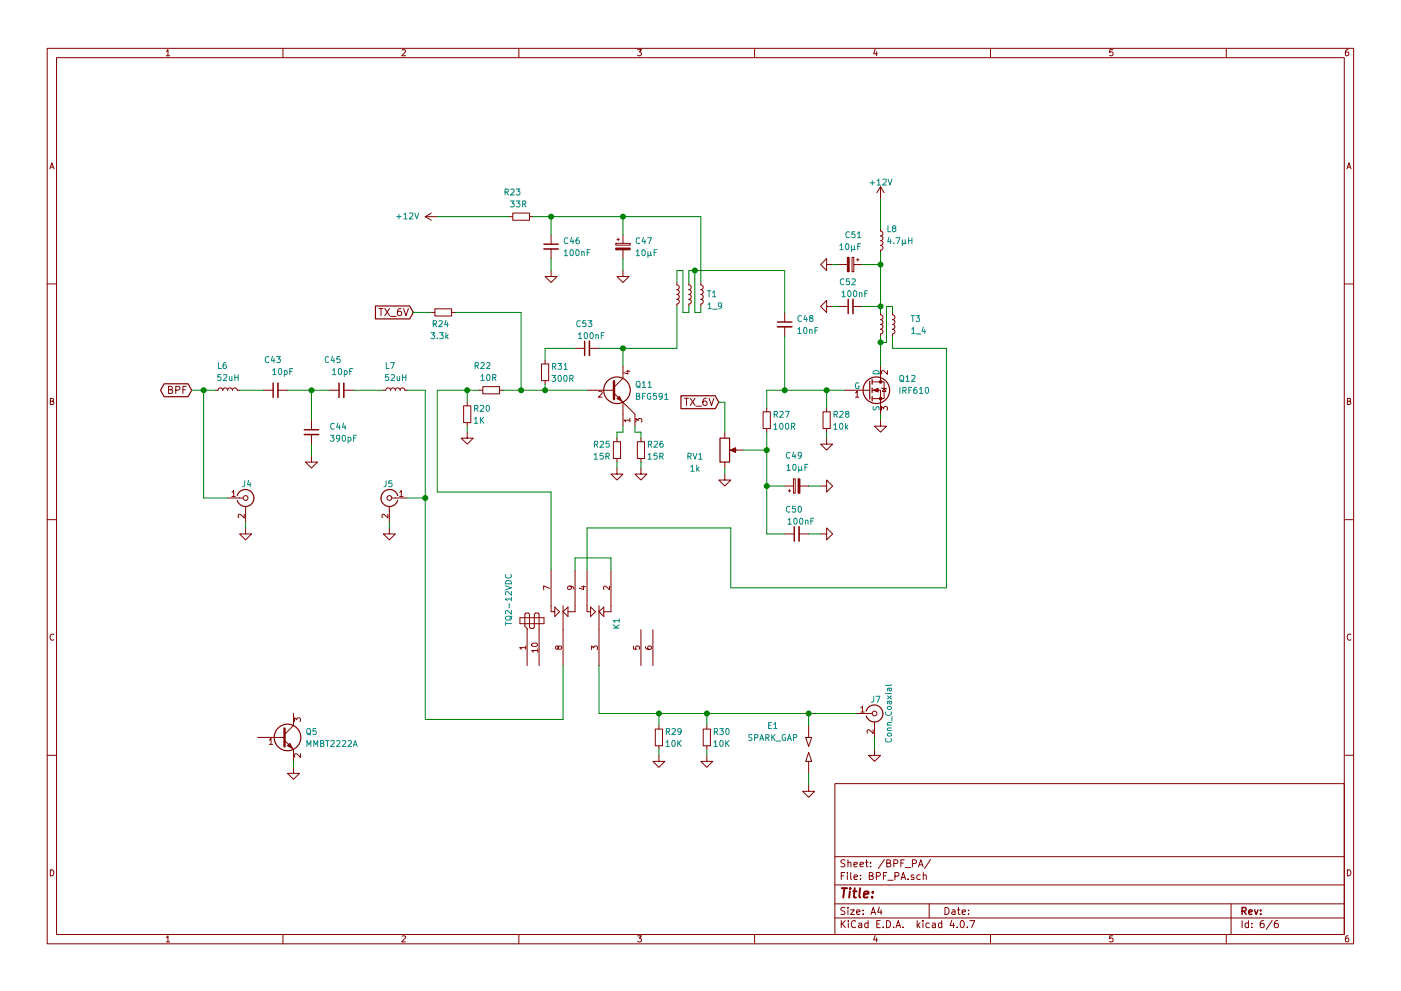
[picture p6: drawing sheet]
EESchema Schematic File Version 2
LIBS:DragonFly-rescue
LIBS:bee-rescue
LIBS:power
LIBS:device
LIBS:transistors
LIBS:conn
LIBS:linear
LIBS:regul
LIBS:74xx
LIBS:cmos4000
LIBS:adc-dac
LIBS:memory
LIBS:xilinx
LIBS:microcontrollers
LIBS:dsp
LIBS:microchip
LIBS:analog_switches
LIBS:motorola
LIBS:texas
LIBS:intel
LIBS:audio
LIBS:interface
LIBS:digital-audio
LIBS:philips
LIBS:display
LIBS:cypress
LIBS:siliconi
LIBS:opto
LIBS:atmel
LIBS:contrib
LIBS:valves
LIBS:ftdi
LIBS:DragonFly
LIBS:DragonFly-cache
EELAYER 25 0
EELAYER END
$Descr A4 11693 8268
encoding utf-8
Sheet 6 6
Title ""
Date ""
Rev ""
Comp ""
Comment1 ""
Comment2 ""
Comment3 ""
Comment4 ""
$EndDescr
$Comp
L L_Small L6
U 1 1
P 1900 3250
F 0 "L6" V 2100 3250 50  0000 L CNN
F 1 "52uH" V 2000 3150 50  0000 L CNN
F 2 "" H 1900 3250 50  0001 C CNN
F 3 "" H 1900 3250 50  0001 C CNN
	1    1900 3250
	0    -1   -1   0   
$EndComp
$Comp
L C_Small C43
U 1 1
P 2300 3250
F 0 "C43" V 2550 3200 50  0000 L CNN
F 1 "10pF" V 2450 3100 50  0000 L CNN
F 2 "DragonFly:C_1206_0603" H 2300 3250 50  0001 C CNN
F 3 "" H 2300 3250 50  0001 C CNN
	1    2300 3250
	0    -1   -1   0   
$EndComp
$Comp
L C_Small C45
U 1 1
P 2850 3250
F 0 "C45" V 3100 3250 50  0000 L CNN
F 1 "10pF" V 3000 3150 50  0000 L CNN
F 2 "DragonFly:C_1206_0603" H 2850 3250 50  0001 C CNN
F 3 "" H 2850 3250 50  0001 C CNN
	1    2850 3250
	0    -1   -1   0   
$EndComp
$Comp
L C_Small C44
U 1 1
P 2600 3600
F 0 "C44" H 2750 3650 50  0000 L CNN
F 1 "390pF" H 2750 3550 50  0000 L CNN
F 2 "DragonFly:C_1206_0603" H 2600 3600 50  0001 C CNN
F 3 "" H 2600 3600 50  0001 C CNN
	1    2600 3600
	1    0    0    -1  
$EndComp
$Comp
L L_Small L7
U 1 1
P 3300 3250
F 0 "L7" V 3500 3250 50  0000 L CNN
F 1 "52uH" V 3400 3150 50  0000 L CNN
F 2 "" H 3300 3250 50  0001 C CNN
F 3 "" H 3300 3250 50  0001 C CNN
	1    3300 3250
	0    -1   -1   0   
$EndComp
$Comp
L GND #PWR86
U 1 1
P 2600 3800
F 0 "#PWR86" H 2600 3550 50  0001 C CNN
F 1 "GND" H 2600 3650 50  0001 C CNN
F 2 "" H 2600 3800 50  0001 C CNN
F 3 "" H 2600 3800 50  0001 C CNN
	1    2600 3800
	1    0    0    -1  
$EndComp
Text GLabel 1600 3250 0    60   BiDi ~ 0
BPF
$Comp
L BFG591 Q11
U 1 1
P 5100 3250
F 0 "Q11" H 5300 3300 50  0000 L CNN
F 1 "BFG591" H 5300 3200 50  0000 L CNN
F 2 "TO_SOT_Packages_SMD:SOT-223" H 5300 3350 50  0001 C CNN
F 3 "" H 5100 3250 50  0001 C CNN
	1    5100 3250
	1    0    0    -1  
$EndComp
$Comp
L R_Small R24
U 1 1
P 3700 2600
F 0 "R24" V 3600 2550 50  0000 L CNN
F 1 "3.3k" V 3500 2550 50  0000 L CNN
F 2 "DragonFly:R_1206_0603" H 3700 2600 50  0001 C CNN
F 3 "" H 3700 2600 50  0001 C CNN
	1    3700 2600
	0    -1   -1   0   
$EndComp
Text GLabel 3450 2600 0    60   Input ~ 0
TX_6V
$Comp
L R_Small R22
U 1 1
P 4100 3250
F 0 "R22" V 4300 3250 50  0000 L CNN
F 1 "10R" V 4200 3200 50  0000 L CNN
F 2 "DragonFly:R_1206_0603" H 4100 3250 50  0001 C CNN
F 3 "" H 4100 3250 50  0001 C CNN
	1    4100 3250
	0    -1   -1   0   
$EndComp
$Comp
L R_Small R20
U 1 1
P 3900 3450
F 0 "R20" H 3950 3500 50  0000 L CNN
F 1 "1K" H 3950 3400 50  0000 L CNN
F 2 "" H 3900 3450 50  0001 C CNN
F 3 "" H 3900 3450 50  0001 C CNN
	1    3900 3450
	1    0    0    -1  
$EndComp
$Comp
L R_Small R26
U 1 1
P 5350 3750
F 0 "R26" H 5400 3800 50  0000 L CNN
F 1 "15R" H 5400 3700 50  0000 L CNN
F 2 "DragonFly:R_1206_0603" H 5350 3750 50  0001 C CNN
F 3 "" H 5350 3750 50  0001 C CNN
	1    5350 3750
	1    0    0    -1  
$EndComp
$Comp
L R_Small R25
U 1 1
P 5150 3750
F 0 "R25" H 4950 3800 50  0000 L CNN
F 1 "15R" H 4950 3700 50  0000 L CNN
F 2 "DragonFly:R_1206_0603" H 5150 3750 50  0001 C CNN
F 3 "" H 5150 3750 50  0001 C CNN
	1    5150 3750
	1    0    0    -1  
$EndComp
$Comp
L GND #PWR89
U 1 1
P 3900 3600
F 0 "#PWR89" H 3900 3350 50  0001 C CNN
F 1 "GND" H 3900 3450 50  0001 C CNN
F 2 "" H 3900 3600 50  0001 C CNN
F 3 "" H 3900 3600 50  0001 C CNN
	1    3900 3600
	1    0    0    -1  
$EndComp
$Comp
L GND #PWR91
U 1 1
P 5150 3900
F 0 "#PWR91" H 5150 3650 50  0001 C CNN
F 1 "GND" H 5150 3750 50  0001 C CNN
F 2 "" H 5150 3900 50  0001 C CNN
F 3 "" H 5150 3900 50  0001 C CNN
	1    5150 3900
	1    0    0    -1  
$EndComp
$Comp
L GND #PWR93
U 1 1
P 5350 3900
F 0 "#PWR93" H 5350 3650 50  0001 C CNN
F 1 "GND" H 5350 3750 50  0001 C CNN
F 2 "" H 5350 3900 50  0001 C CNN
F 3 "" H 5350 3900 50  0001 C CNN
	1    5350 3900
	1    0    0    -1  
$EndComp
$Comp
L TQ2-12VDC K1
U 1 1
P 4750 5150
F 0 "K1" H 4700 5550 50  0000 C CNN
F 1 "TQ2-12VDC" H 4900 4650 50  0000 C CNN
F 2 "DragonFly:Relay_DPDT_FRT5" H 4150 4500 50  0001 C CNN
F 3 "" H 4750 5150 50  0000 C CNN
	1    4750 5150
	0    1    -1   0   
$EndComp
$Comp
L 1_9 T1
U 1 1
P 5750 2450
F 0 "T1" H 5900 2450 50  0000 L CNN
F 1 "1_9" H 5900 2550 50  0000 L CNN
F 2 "" H 5650 2450 50  0000 C CNN
F 3 "" H 5650 2450 50  0000 C CNN
	1    5750 2450
	1    0    0    1   
$EndComp
$Comp
L CP_Small C47
U 1 1
P 5200 2050
F 0 "C47" H 5300 2100 50  0000 L CNN
F 1 "10µF" H 5300 2000 50  0000 L CNN
F 2 "Capacitors_THT:CP_Radial_D4.0mm_P2.00mm" H 5200 2050 50  0001 C CNN
F 3 "" H 5200 2050 50  0001 C CNN
	1    5200 2050
	1    0    0    -1  
$EndComp
$Comp
L C_Small C46
U 1 1
P 4600 2050
F 0 "C46" H 4700 2100 50  0000 L CNN
F 1 "100nF" H 4700 2000 50  0000 L CNN
F 2 "Capacitors_SMD:C_0603_HandSoldering" H 4600 2050 50  0001 C CNN
F 3 "" H 4600 2050 50  0001 C CNN
	1    4600 2050
	1    0    0    -1  
$EndComp
$Comp
L GND #PWR92
U 1 1
P 5200 2250
F 0 "#PWR92" H 5200 2000 50  0001 C CNN
F 1 "GND" H 5200 2100 50  0001 C CNN
F 2 "" H 5200 2250 50  0001 C CNN
F 3 "" H 5200 2250 50  0001 C CNN
	1    5200 2250
	1    0    0    -1  
$EndComp
$Comp
L GND #PWR90
U 1 1
P 4600 2250
F 0 "#PWR90" H 4600 2000 50  0001 C CNN
F 1 "GND" H 4600 2100 50  0001 C CNN
F 2 "" H 4600 2250 50  0001 C CNN
F 3 "" H 4600 2250 50  0001 C CNN
	1    4600 2250
	1    0    0    -1  
$EndComp
$Comp
L IRF540N Q12
U 1 1
P 7250 3250
F 0 "Q12" H 7500 3350 50  0000 L CNN
F 1 "IRF610" H 7500 3250 50  0000 L CNN
F 2 "TO_SOT_Packages_THT:TO-220-3_Horizontal" H 7500 3175 50  0001 L CIN
F 3 "" H 7250 3250 50  0001 L CNN
	1    7250 3250
	1    0    0    -1  
$EndComp
$Comp
L GND #PWR105
U 1 1
P 7350 3500
F 0 "#PWR105" H 7350 3250 50  0001 C CNN
F 1 "GND" H 7350 3350 50  0001 C CNN
F 2 "" H 7350 3500 50  0001 C CNN
F 3 "" H 7350 3500 50  0001 C CNN
	1    7350 3500
	1    0    0    -1  
$EndComp
$Comp
L C_Small C48
U 1 1
P 6550 2700
F 0 "C48" H 6650 2750 50  0000 L CNN
F 1 "10nF" H 6650 2650 50  0000 L CNN
F 2 "Capacitors_SMD:C_0603_HandSoldering" H 6550 2700 50  0001 C CNN
F 3 "" H 6550 2700 50  0001 C CNN
	1    6550 2700
	1    0    0    -1  
$EndComp
$Comp
L POT RV1
U 1 1
P 6050 3750
F 0 "RV1" H 5800 3700 50  0000 C CNN
F 1 "1k" H 5800 3600 50  0000 C CNN
F 2 "Potentiometers:Potentiometer_Trimmer_Bourns_3296W" H 6050 3750 50  0001 C CNN
F 3 "" H 6050 3750 50  0001 C CNN
	1    6050 3750
	1    0    0    -1  
$EndComp
Text GLabel 6000 3350 0    60   Input ~ 0
TX_6V
$Comp
L R_Small R27
U 1 1
P 6400 3500
F 0 "R27" H 6450 3550 50  0000 L CNN
F 1 "100R" H 6450 3450 50  0000 L CNN
F 2 "DragonFly:R_1206_0603" H 6400 3500 50  0001 C CNN
F 3 "" H 6400 3500 50  0001 C CNN
	1    6400 3500
	1    0    0    -1  
$EndComp
$Comp
L GND #PWR96
U 1 1
P 6050 3950
F 0 "#PWR96" H 6050 3700 50  0001 C CNN
F 1 "GND" H 6050 3800 50  0001 C CNN
F 2 "" H 6050 3950 50  0001 C CNN
F 3 "" H 6050 3950 50  0001 C CNN
	1    6050 3950
	1    0    0    -1  
$EndComp
$Comp
L R_Small R28
U 1 1
P 6900 3500
F 0 "R28" H 6950 3550 50  0000 L CNN
F 1 "10k" H 6950 3450 50  0000 L CNN
F 2 "" H 6900 3500 50  0001 C CNN
F 3 "" H 6900 3500 50  0001 C CNN
	1    6900 3500
	1    0    0    -1  
$EndComp
$Comp
L GND #PWR100
U 1 1
P 6900 3650
F 0 "#PWR100" H 6900 3400 50  0001 C CNN
F 1 "GND" H 6900 3500 50  0001 C CNN
F 2 "" H 6900 3650 50  0001 C CNN
F 3 "" H 6900 3650 50  0001 C CNN
	1    6900 3650
	1    0    0    -1  
$EndComp
$Comp
L 1_4 T3
U 1 1
P 7450 2700
F 0 "T3" H 7600 2750 50  0000 L CNN
F 1 "1_4" H 7600 2650 50  0000 L CNN
F 2 "DragonFly:TRANSF1_4" H 7350 2700 50  0001 C CNN
F 3 "" H 7350 2700 50  0000 C CNN
	1    7450 2700
	1    0    0    -1  
$EndComp
$Comp
L C_Small C52
U 1 1
P 7100 2550
F 0 "C52" V 7300 2500 50  0000 L CNN
F 1 "100nF" V 7200 2400 50  0000 L CNN
F 2 "Capacitors_SMD:C_0603_HandSoldering" H 7100 2550 50  0001 C CNN
F 3 "" H 7100 2550 50  0001 C CNN
	1    7100 2550
	0    -1   -1   0   
$EndComp
$Comp
L L_Small L8
U 1 1
P 7350 2000
F 0 "L8" H 7400 2100 50  0000 L CNN
F 1 "4.7µH" H 7400 2000 50  0000 L CNN
F 2 "" H 7350 2000 50  0001 C CNN
F 3 "" H 7350 2000 50  0001 C CNN
	1    7350 2000
	1    0    0    -1  
$EndComp
$Comp
L CP_Small C49
U 1 1
P 6650 4050
F 0 "C49" V 6900 4000 50  0000 L CNN
F 1 "10µF" V 6800 3950 50  0000 L CNN
F 2 "Capacitors_THT:CP_Radial_D4.0mm_P2.00mm" H 6650 4050 50  0001 C CNN
F 3 "" H 6650 4050 50  0001 C CNN
	1    6650 4050
	0    -1   -1   0   
$EndComp
$Comp
L GND #PWR102
U 1 1
P 6950 2550
F 0 "#PWR102" H 6950 2300 50  0001 C CNN
F 1 "GND" H 6950 2400 50  0001 C CNN
F 2 "" H 6950 2550 50  0001 C CNN
F 3 "" H 6950 2550 50  0001 C CNN
	1    6950 2550
	0    1    1    0   
$EndComp
$Comp
L GND #PWR101
U 1 1
P 6950 2200
F 0 "#PWR101" H 6950 1950 50  0001 C CNN
F 1 "GND" H 6950 2050 50  0001 C CNN
F 2 "" H 6950 2200 50  0001 C CNN
F 3 "" H 6950 2200 50  0001 C CNN
	1    6950 2200
	0    1    1    0   
$EndComp
$Comp
L C_Small C50
U 1 1
P 6650 4450
F 0 "C50" V 6850 4400 50  0000 L CNN
F 1 "100nF" V 6750 4300 50  0000 L CNN
F 2 "Capacitors_SMD:C_0603_HandSoldering" H 6650 4450 50  0001 C CNN
F 3 "" H 6650 4450 50  0001 C CNN
	1    6650 4450
	0    -1   -1   0   
$EndComp
$Comp
L CP_Small C51
U 1 1
P 7100 2200
F 0 "C51" V 6850 2150 50  0000 L CNN
F 1 "10µF" V 6950 2100 50  0000 L CNN
F 2 "Capacitors_THT:CP_Radial_D4.0mm_P2.00mm" H 7100 2200 50  0001 C CNN
F 3 "" H 7100 2200 50  0001 C CNN
	1    7100 2200
	0    1    1    0   
$EndComp
$Comp
L GND #PWR98
U 1 1
P 6850 4050
F 0 "#PWR98" H 6850 3800 50  0001 C CNN
F 1 "GND" H 6850 3900 50  0001 C CNN
F 2 "" H 6850 4050 50  0001 C CNN
F 3 "" H 6850 4050 50  0001 C CNN
	1    6850 4050
	0    -1   -1   0   
$EndComp
$Comp
L GND #PWR99
U 1 1
P 6850 4450
F 0 "#PWR99" H 6850 4200 50  0001 C CNN
F 1 "GND" H 6850 4300 50  0001 C CNN
F 2 "" H 6850 4450 50  0001 C CNN
F 3 "" H 6850 4450 50  0001 C CNN
	1    6850 4450
	0    -1   -1   0   
$EndComp
$Comp
L R_Small R23
U 1 1
P 4350 1800
F 0 "R23" V 4550 1800 50  0000 L CNN
F 1 "33R" V 4450 1750 50  0000 L CNN
F 2 "Resistors_SMD:R_2512" H 4350 1800 50  0001 C CNN
F 3 "" H 4350 1800 50  0001 C CNN
	1    4350 1800
	0    -1   -1   0   
$EndComp
$Comp
L Conn_Coaxial J7
U 1 1
P 7300 5950
F 0 "J7" H 7310 6070 50  0000 C CNN
F 1 "Conn_Coaxial" V 7415 5950 50  0000 C CNN
F 2 "Connectors:SMA_THT_Jack_Straight" H 7300 5950 50  0001 C CNN
F 3 "" H 7300 5950 50  0001 C CNN
	1    7300 5950
	1    0    0    -1  
$EndComp
$Comp
L Conn_Coaxial J5
U 1 1
P 3250 4150
F 0 "J5" H 3260 4270 50  0000 C CNN
F 1 "Conn_Coaxial" V 3365 4150 50  0001 C CNN
F 2 "" H 3250 4150 50  0001 C CNN
F 3 "" H 3250 4150 50  0001 C CNN
	1    3250 4150
	-1   0    0    -1  
$EndComp
$Comp
L Conn_Coaxial J4
U 1 1
P 2050 4150
F 0 "J4" H 2060 4270 50  0000 C CNN
F 1 "Conn_Coaxial" V 2165 4150 50  0001 C CNN
F 2 "" H 2050 4150 50  0001 C CNN
F 3 "" H 2050 4150 50  0001 C CNN
	1    2050 4150
	1    0    0    -1  
$EndComp
$Comp
L +12V #PWR88
U 1 1
P 3650 1800
F 0 "#PWR88" H 3650 1650 50  0001 C CNN
F 1 "+12V" V 3650 2050 50  0000 C CNN
F 2 "" H 3650 1800 50  0001 C CNN
F 3 "" H 3650 1800 50  0001 C CNN
	1    3650 1800
	0    -1   -1   0   
$EndComp
$Comp
L +12V #PWR104
U 1 1
P 7350 1650
F 0 "#PWR104" H 7350 1500 50  0001 C CNN
F 1 "+12V" H 7350 1790 50  0000 C CNN
F 2 "" H 7350 1650 50  0001 C CNN
F 3 "" H 7350 1650 50  0001 C CNN
	1    7350 1650
	1    0    0    -1  
$EndComp
$Comp
L GND #PWR84
U 1 1
P 2050 4400
F 0 "#PWR84" H 2050 4150 50  0001 C CNN
F 1 "GND" H 2050 4250 50  0001 C CNN
F 2 "" H 2050 4400 50  0001 C CNN
F 3 "" H 2050 4400 50  0001 C CNN
	1    2050 4400
	1    0    0    -1  
$EndComp
$Comp
L GND #PWR87
U 1 1
P 3250 4400
F 0 "#PWR87" H 3250 4150 50  0001 C CNN
F 1 "GND" H 3250 4250 50  0001 C CNN
F 2 "" H 3250 4400 50  0001 C CNN
F 3 "" H 3250 4400 50  0001 C CNN
	1    3250 4400
	1    0    0    -1  
$EndComp
$Comp
L GND #PWR103
U 1 1
P 7300 6250
F 0 "#PWR103" H 7300 6000 50  0001 C CNN
F 1 "GND" H 7300 6100 50  0001 C CNN
F 2 "" H 7300 6250 50  0001 C CNN
F 3 "" H 7300 6250 50  0001 C CNN
	1    7300 6250
	1    0    0    -1  
$EndComp
$Comp
L R_Small R29
U 1 1
P 5500 6150
F 0 "R29" H 5550 6200 50  0000 L CNN
F 1 "10K" H 5550 6100 50  0000 L CNN
F 2 "" H 5500 6150 50  0001 C CNN
F 3 "" H 5500 6150 50  0001 C CNN
	1    5500 6150
	1    0    0    -1  
$EndComp
$Comp
L R_Small R30
U 1 1
P 5900 6150
F 0 "R30" H 5950 6200 50  0000 L CNN
F 1 "10K" H 5950 6100 50  0000 L CNN
F 2 "" H 5900 6150 50  0001 C CNN
F 3 "" H 5900 6150 50  0001 C CNN
	1    5900 6150
	1    0    0    -1  
$EndComp
$Comp
L GND #PWR95
U 1 1
P 5900 6300
F 0 "#PWR95" H 5900 6050 50  0001 C CNN
F 1 "GND" H 5900 6150 50  0001 C CNN
F 2 "" H 5900 6300 50  0001 C CNN
F 3 "" H 5900 6300 50  0001 C CNN
	1    5900 6300
	1    0    0    -1  
$EndComp
$Comp
L GND #PWR94
U 1 1
P 5500 6300
F 0 "#PWR94" H 5500 6050 50  0001 C CNN
F 1 "GND" H 5500 6150 50  0001 C CNN
F 2 "" H 5500 6300 50  0001 C CNN
F 3 "" H 5500 6300 50  0001 C CNN
	1    5500 6300
	1    0    0    -1  
$EndComp
$Comp
L SPARK_GAP E1
U 1 1
P 6750 6250
F 0 "E1" V 6550 5950 50  0000 C CNN
F 1 "SPARK_GAP" V 6650 5950 50  0000 C CNN
F 2 "" H 6750 6180 50  0001 C CNN
F 3 "" V 6750 6250 50  0001 C CNN
	1    6750 6250
	0    1    1    0   
$EndComp
$Comp
L GND #PWR97
U 1 1
P 6750 6550
F 0 "#PWR97" H 6750 6300 50  0001 C CNN
F 1 "GND" H 6750 6400 50  0001 C CNN
F 2 "" H 6750 6550 50  0001 C CNN
F 3 "" H 6750 6550 50  0001 C CNN
	1    6750 6550
	1    0    0    -1  
$EndComp
$Comp
L Q_NPN_BEC Q5
U 1 1
P 2350 6150
F 0 "Q5" H 2550 6200 50  0000 L CNN
F 1 "MMBT2222A" H 2550 6100 50  0000 L CNN
F 2 "TO_SOT_Packages_SMD:SOT-23" H 2550 6250 50  0001 C CNN
F 3 "" H 2350 6150 50  0001 C CNN
	1    2350 6150
	1    0    0    -1  
$EndComp
$Comp
L GND #PWR85
U 1 1
P 2450 6400
F 0 "#PWR85" H 2450 6150 50  0001 C CNN
F 1 "GND" H 2450 6250 50  0001 C CNN
F 2 "" H 2450 6400 50  0001 C CNN
F 3 "" H 2450 6400 50  0001 C CNN
	1    2450 6400
	1    0    0    -1  
$EndComp
$Comp
L R_Small R31
U 1 1
P 4550 3100
F 0 "R31" H 4600 3150 50  0000 L CNN
F 1 "300R" H 4600 3050 50  0000 L CNN
F 2 "" H 4550 3100 50  0001 C CNN
F 3 "" H 4550 3100 50  0001 C CNN
	1    4550 3100
	1    0    0    -1  
$EndComp
$Comp
L C_Small C53
U 1 1
P 4900 2900
F 0 "C53" V 5100 2850 50  0000 L CNN
F 1 "100nF" V 5000 2750 50  0000 L CNN
F 2 "Capacitors_SMD:C_0603_HandSoldering" H 4900 2900 50  0001 C CNN
F 3 "" H 4900 2900 50  0001 C CNN
	1    4900 2900
	0    -1   -1   0   
$EndComp
Wire Wire Line
	2000 3250 2200 3250
Wire Wire Line
	2400 3250 2750 3250
Wire Wire Line
	2600 3500 2600 3250
Connection ~ 2600 3250
Wire Wire Line
	2950 3250 3200 3250
Wire Wire Line
	2600 3800 2600 3700
Wire Wire Line
	1600 3250 1800 3250
Wire Wire Line
	4200 3250 4900 3250
Wire Wire Line
	3900 3350 3900 3250
Connection ~ 3900 3250
Wire Wire Line
	5150 3650 5150 3600
Wire Wire Line
	5150 3600 5200 3600
Wire Wire Line
	5200 3600 5200 3550
Wire Wire Line
	5300 3550 5300 3600
Wire Wire Line
	5300 3600 5350 3600
Wire Wire Line
	5350 3600 5350 3650
Wire Wire Line
	5350 3900 5350 3850
Wire Wire Line
	5150 3900 5150 3850
Wire Wire Line
	3900 3600 3900 3550
Wire Wire Line
	3650 4100 3650 3250
Wire Wire Line
	3650 3250 4000 3250
Wire Wire Line
	4700 5550 4700 6000
Wire Wire Line
	4700 6000 3550 6000
Wire Wire Line
	3550 6000 3550 3250
Wire Wire Line
	3550 3250 3400 3250
Wire Wire Line
	5000 2900 5650 2900
Wire Wire Line
	5200 2900 5200 3050
Wire Wire Line
	5650 2900 5650 2550
Connection ~ 5200 2900
Wire Wire Line
	5650 2350 5650 2250
Wire Wire Line
	5650 2250 5700 2250
Wire Wire Line
	5700 2250 5700 2600
Wire Wire Line
	5700 2600 5750 2600
Wire Wire Line
	5750 2600 5750 2550
Wire Wire Line
	5750 2350 5750 2250
Wire Wire Line
	5750 2250 6550 2250
Wire Wire Line
	5800 2250 5800 2600
Wire Wire Line
	5800 2600 5850 2600
Wire Wire Line
	5850 2600 5850 2550
Connection ~ 5800 2250
Wire Wire Line
	5850 1800 5850 2350
Wire Wire Line
	4450 1800 5850 1800
Wire Wire Line
	5200 1950 5200 1800
Connection ~ 5200 1800
Wire Wire Line
	5200 2250 5200 2150
Wire Wire Line
	4600 2250 4600 2150
Wire Wire Line
	7350 3450 7350 3500
Wire Wire Line
	6550 2250 6550 2600
Wire Wire Line
	6550 2800 6550 3250
Wire Wire Line
	6400 3250 7050 3250
Wire Wire Line
	6000 3350 6050 3350
Wire Wire Line
	6050 3350 6050 3600
Wire Wire Line
	6200 3750 6400 3750
Wire Wire Line
	6400 3400 6400 3250
Connection ~ 6550 3250
Wire Wire Line
	6050 3950 6050 3900
Wire Wire Line
	6900 3650 6900 3600
Wire Wire Line
	6900 3400 6900 3250
Connection ~ 6900 3250
Connection ~ 6400 3750
Wire Wire Line
	7350 2100 7350 2600
Wire Wire Line
	7350 2800 7350 3050
Wire Wire Line
	7350 2850 7400 2850
Wire Wire Line
	7400 2850 7400 2550
Wire Wire Line
	7400 2550 7450 2550
Wire Wire Line
	7450 2550 7450 2600
Connection ~ 7350 2850
Wire Wire Line
	7450 2800 7450 2900
Wire Wire Line
	7450 2900 7900 2900
Wire Wire Line
	6100 4400 6100 4900
Wire Wire Line
	6100 4900 7900 4900
Wire Wire Line
	7900 4900 7900 2900
Wire Wire Line
	7200 2550 7350 2550
Connection ~ 7350 2550
Wire Wire Line
	7350 2200 7200 2200
Connection ~ 7350 2200
Wire Wire Line
	6950 2550 7000 2550
Wire Wire Line
	6950 2200 7000 2200
Wire Wire Line
	6400 4050 6550 4050
Connection ~ 6400 4050
Wire Wire Line
	6400 3600 6400 4450
Wire Wire Line
	6400 4450 6550 4450
Wire Wire Line
	6750 4050 6850 4050
Wire Wire Line
	6750 4450 6850 4450
Wire Wire Line
	4250 1800 3650 1800
Wire Wire Line
	7350 1900 7350 1650
Wire Wire Line
	5000 5550 5000 5950
Wire Wire Line
	5000 5950 7150 5950
Wire Wire Line
	3400 4150 3550 4150
Connection ~ 3550 4150
Wire Wire Line
	1900 4150 1700 4150
Wire Wire Line
	1700 4150 1700 3250
Connection ~ 1700 3250
Wire Wire Line
	2050 4400 2050 4350
Wire Wire Line
	3250 4400 3250 4350
Wire Wire Line
	7300 6250 7300 6150
Wire Wire Line
	4600 1950 4600 1800
Connection ~ 4600 1800
Wire Wire Line
	5900 6050 5900 5950
Connection ~ 5900 5950
Wire Wire Line
	5500 6050 5500 5950
Connection ~ 5500 5950
Wire Wire Line
	5900 6300 5900 6250
Wire Wire Line
	5500 6250 5500 6300
Wire Wire Line
	6750 6050 6750 5950
Connection ~ 6750 5950
Wire Wire Line
	6750 6550 6750 6450
Wire Wire Line
	2450 6350 2450 6400
Wire Wire Line
	4350 3250 4350 2600
Wire Wire Line
	4350 2600 3800 2600
Connection ~ 4350 3250
Wire Wire Line
	3600 2600 3450 2600
Wire Wire Line
	4800 2900 4550 2900
Wire Wire Line
	4550 2900 4550 3000
Wire Wire Line
	4550 3200 4550 3250
Connection ~ 4550 3250
Wire Wire Line
	3650 4100 4600 4100
Wire Wire Line
	4600 4100 4600 4750
Wire Wire Line
	4900 4400 4900 4750
Wire Wire Line
	4800 4750 4800 4650
Wire Wire Line
	4800 4650 5100 4650
Wire Wire Line
	5100 4650 5100 4750
Wire Wire Line
	4900 4400 6100 4400
$EndSCHEMATC
